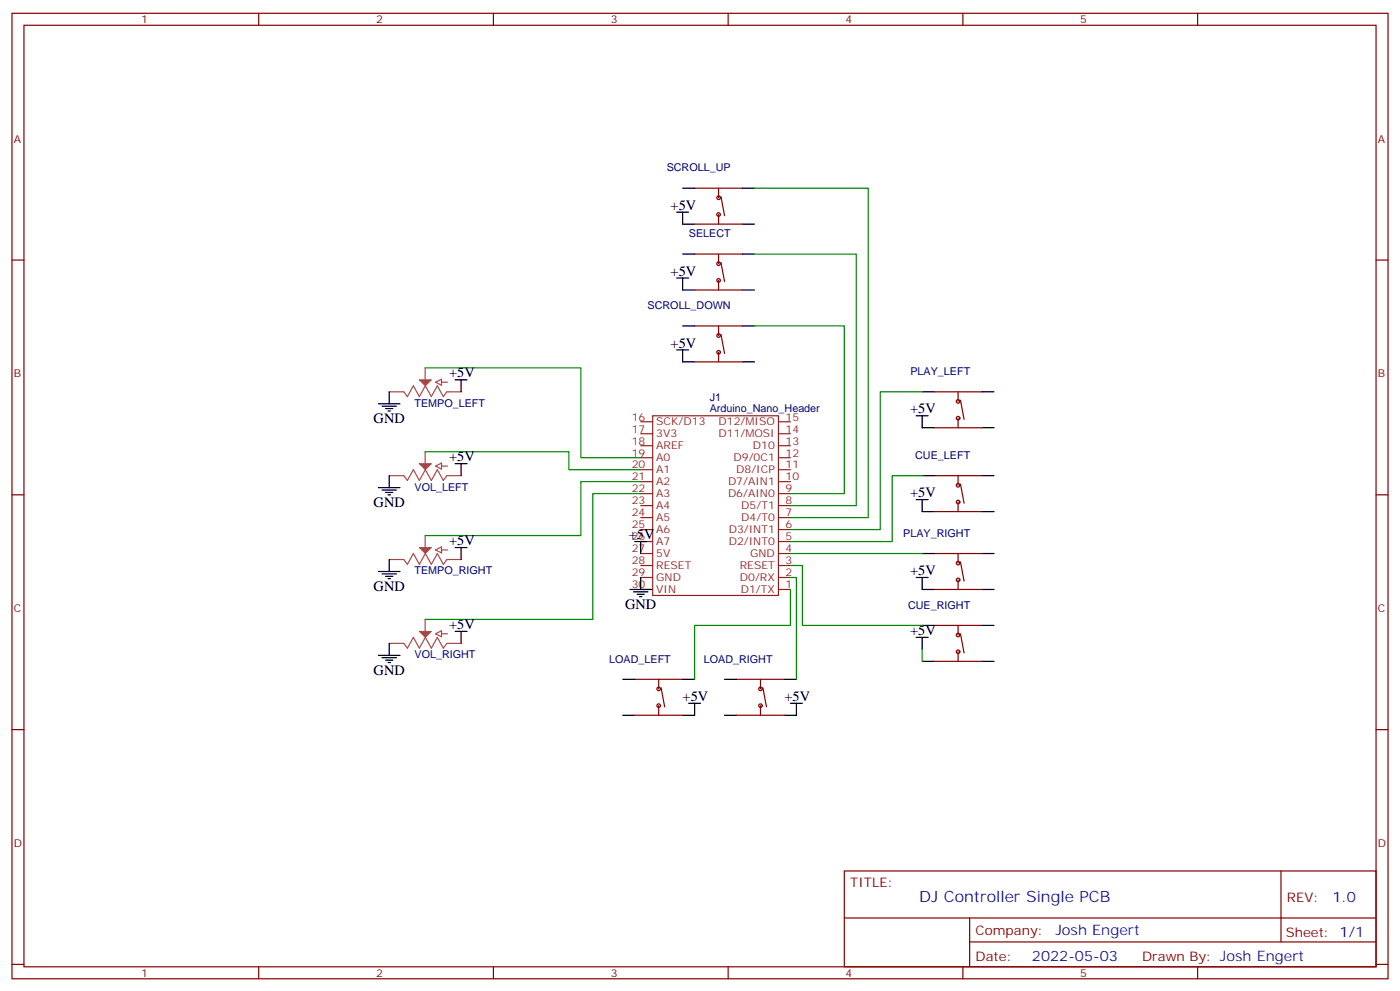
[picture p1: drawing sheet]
<svg xmlns="http://www.w3.org/2000/svg" width="412mm" height="292mm" viewBox="0 0 412 292" stroke-linecap="round" stroke-linejoin="round" font-family="sans-serif">
<g fill="none" stroke="#870000" stroke-width=".35">
<path d="M3.5 3.9h405.4v284.4h-405.4zM7.1 7.4h398.2v277.3h-398.2zM76.2 3.9v3.5M145.3 3.9v3.5M214.5 3.9v3.5M283.6 3.9v3.5M352.8 3.9v3.5M204.6 55.4h14.1M211.7 55.4v2.8M212.4 57.9l1 5.6M3.5 76.6h3.6M204.6 66h14.1"/>
<path d="M204.6 74.8h14.1M211.7 63.2v2.8M211.7 74.8v2.8M212.4 77.3l1 5.6M405.3 76.6h3.6M204.6 96h14.1M204.6 85.4h14.1M211.7 82.6v2.8M211.7 96v2.8M212.4 98.5l1 5.6M204.6 106.6h14.1M211.7 103.8v2.8"/>
<path d="M275.2 115.4h14.1M282.2 115.4v2.8M282.9 117.9l1.1 5.6M275.2 126h14.1M282.2 123.2v2.8M3.5 145.7h3.6M275.2 150.7h14.1M275.2 140.1h14.1M282.2 140.1v2.8M282.2 147.8v2.9M282.9 142.6l1.1 5.6M405.3 145.7h3.6"/>
<path d="M275.2 173.6h14.1M275.2 163h14.1M282.2 163v2.8M282.2 170.8v2.8M282.9 165.5l1.1 5.6M275.2 194.8h14.1M275.2 184.2h14.1M282.2 184.2v2.8M282.2 191.9v2.9M282.9 186.7l1.1 5.6M3.5 214.9h3.6M187 210.6h14.1"/>
<path d="M187 200.1h14.1M194 200.1v2.8M194 207.8v2.8M194.7 202.5l1.1 5.7M217 210.6h14.1M217 200.1h14.1M224 200.1v2.8M224 207.8v2.8M224.7 202.5l1.1 5.7M405.3 214.9h3.6M248.7 256.5h156.6v28.2h-156.6zM377.3 256.5v20.9"/>
<path d="M248.7 270.4h156.5M285.6 277.4h119.6M285.6 270.4v14.1M3.5 284h3.6M76.2 284.7v3.6M145.3 284.7v3.6M214.5 284.7v3.6M283.6 284.7v3.6M352.8 284.7v3.6M405.3 284h3.6"/>
<circle cx="211.7" cy="58.2" r=".53"/>
<circle cx="211.7" cy="63.2" r=".53"/>
<circle cx="211.7" cy="77.6" r=".53"/>
<circle cx="211.7" cy="82.6" r=".53"/>
<circle cx="211.7" cy="98.8" r=".53"/>
<circle cx="211.7" cy="103.8" r=".53"/>
<circle cx="282.2" cy="118.2" r=".53"/>
<circle cx="282.2" cy="123.2" r=".53"/>
<circle cx="282.2" cy="142.9" r=".53"/>
<circle cx="282.2" cy="147.8" r=".53"/>
<circle cx="282.2" cy="170.8" r=".53"/>
<circle cx="282.2" cy="165.8" r=".53"/>
<circle cx="282.2" cy="191.9" r=".53"/>
<circle cx="282.2" cy="187" r=".53"/>
<circle cx="194" cy="207.8" r=".53"/>
<circle cx="194" cy="202.9" r=".53"/>
<circle cx="224" cy="202.9" r=".53"/>
<circle cx="224" cy="207.8" r=".53"/>
</g>
<g fill="none" stroke="#8c2424" stroke-width=".35">
<path d="M188.7 138.3h3.6M188.7 134.8h3.6M188.7 131.3h3.6M188.7 127.7h3.6M188.7 124.2h3.6M192.3 122.4h37v53h-37zM229.3 138.3h3.5M229.3 134.8h3.5M229.3 131.3h3.5M229.3 127.7h3.5M229.3 124.2h3.5M188.7 159.5h3.6"/>
<path d="M188.7 156h3.6M188.7 152.4h3.6M188.7 148.9h3.6M188.7 145.4h3.6M188.7 141.9h3.6M229.3 159.5h3.5M229.3 156h3.5M229.3 152.4h3.5M229.3 148.9h3.5M229.3 145.4h3.5M229.3 141.9h3.5M188.7 173.6h3.6"/>
<path d="M188.7 170.1h3.6M188.7 166.5h3.6M188.7 163h3.6M229.3 173.6h3.5M229.3 170.1h3.5M229.3 166.5h3.5M229.3 163h3.5"/>
</g>
<g fill="none" stroke="#000" stroke-width=".35">
<path d="M201.1 55.4h3.5M218.7 55.4h3.5M199.3 62.5h3.5M201.1 62.5v3.5h3.5M201.1 74.8h3.5M218.7 66h3.5M218.7 74.8h3.5M199.3 81.9h3.5M201.1 96h3.5M201.1 81.9v3.5h3.5M218.7 96h3.5M218.7 85.4h3.5"/>
<path d="M111.5 118.9h6.3M112.5 119.6h4.3M114.7 115.4v3.5M134.1 111.9h3.5M135.8 111.9v3.5M199.3 103h3.5M201.1 103v3.6h3.5M218.7 106.6h3.5M271.6 115.4h3.6M289.3 115.4h3.5M113.6 120.3h2.1M114.3 121h.7"/>
<path d="M134.1 136.6h3.5M135.8 136.6v3.5M269.9 122.4h3.5M271.6 122.4v3.6h3.6M289.3 126h3.5M111.5 143.6h6.3M112.5 144.3h4.3M113.6 145h2.1M114.3 145.7h.7M114.7 140.1v3.5M187 159.5h3.5M188.7 159.5v3.5"/>
<path d="M269.9 147.1h3.5M271.6 147.1v3.6h3.6M271.6 140.1h3.6M289.3 150.7h3.5M289.3 140.1h3.5M111.5 168.3h6.3M112.5 169h4.3M113.6 169.7h2.1M114.3 170.4h.7M114.7 164.8v3.5M134.1 161.3h3.5M135.8 161.3v3.5"/>
<path d="M185.6 173.6h6.3M186.6 174.3h4.3M187.7 175h2.1M188.4 175.7h.7M188.7 170.1v3.5M269.9 170.1h3.5M271.6 170.1v3.5h3.6M271.6 163h3.6M289.3 173.6h3.5M289.3 163h3.5M111.5 193h6.3M112.5 193.7h4.3"/>
<path d="M113.6 194.4h2.1M114.3 195.1h.7M114.7 189.5v3.5M134.1 185.9h3.5M135.8 185.9v3.6M269.9 187.7h3.5M271.6 194.8h3.6M271.6 184.2h3.6M271.6 187.7v3.5M289.3 194.8h3.5M289.3 184.2h3.5M183.4 210.6h3.6"/>
<path d="M183.4 200.1h3.6M201.1 200.1h3.5M202.8 207.1h3.6M204.6 207.1v3.5h-3.5M213.4 210.6h3.6M213.4 200.1h3.6M231.1 200.1h3.5M232.8 207.1h3.6M234.6 207.1v3.5h-3.5"/>
</g>
<g fill="none" stroke="#008700" stroke-width=".35">
<path d="M222.2 55.4h33.6v97h-23M222.2 74.8h30v74.1h-19.4M222.2 96h26.5v49.4h-15.9M125.2 108.3h45.9v26.5h17.6M271.6 115.4h-12.3v40.6h-26.5M125.2 133h42.4v5.3h21.1M188.7 141.9h-17.6v15.8h-45.9M188.7 145.4h-14.1v37h-49.4M271.6 140.1h-8.8v19.4h-30M232.8 173.6v10.6h-28.2v15.9M232.8 170.1h1.8v30M232.8 166.5h3.6v17.7h35.2"/>
<path d="M232.8 163h38.8M271.6 191.2v3.6"/>
</g>
<g fill="none" stroke="#a64a4a" stroke-width=".35">
<path d="M114.7 115.4h3.4M118.2 115.4h.7l1.1 1.4 1.8-3.2 1.7 3.2 1.8-3.2 1.8 3.2 1.7-3.2 1.8 3.2 1-1.4h4.2M125.2 108.3v3.5M128.3 112.6l1.8-.9v1.8zM130.1 112.6h1.7M125.2 133v3.5M128.3 137.3l1.8-.9v1.7zM130.1 137.3h1.7M114.7 140.1h3.4M118.2 140.1h.7l1.1 1.4 1.8-3.2 1.7 3.2 1.8-3.2 1.8 3.2 1.7-3.2 1.8 3.2 1-1.4h4.2M125.2 157.7v3.5M114.7 164.8h3.4"/>
<path d="M118.2 164.8h.7l1.1 1.4 1.8-3.2 1.7 3.2 1.8-3.2 1.8 3.2 1.7-3.2 1.8 3.2 1-1.4h4.2M128.3 162l1.8-.9v1.7zM130.1 162h1.7M114.7 189.5h3.4M118.2 189.5h.7l1.1 1.4 1.8-3.2 1.7 3.2 1.8-3.2 1.8 3.2 1.7-3.2 1.8 3.2 1-1.4h4.2M125.2 182.4v3.5M128.3 186.7l1.8-.9v1.7zM130.1 186.7h1.7"/>
</g>
<g fill="#a64a4a" stroke="#a64a4a" stroke-width=".29">
<path d="M123.5 111.9h3.6l-1.8 1.7z"/>
<path d="M123.5 136.6h3.6l-1.8 1.7z"/>
<path d="M123.5 161.3h3.6l-1.8 1.7z"/>
<path d="M123.5 185.9h3.6l-1.8 1.8z"/>
</g>
<text font-size="4.6" fill="#00f" x="270.8" y="265.5">DJ Controller Single PCB</text>
<g font-size="4.2">
<text x="197.6" y="61.8">+5V</text>
<text x="197.6" y="81.2">+5V</text>
<text x="197.6" y="102.3">+5V</text>
<text x="132.3" y="111.2">+5V</text>
<text x="110.1" y="124.6">GND</text>
<text x="268.1" y="121.7">+5V</text>
<text x="132.3" y="135.9">+5V</text>
<text x="110.1" y="149.3">GND</text>
<text x="268.1" y="146.4">+5V</text>
<text x="132.3" y="160.5">+5V</text>
<text x="185.2" y="158.8">+5V</text>
<text x="110.1" y="174">GND</text>
<text x="268.1" y="169.4">+5V</text>
<text x="184.1" y="179.2">GND</text>
<text x="132.3" y="185.2">+5V</text>
<text x="268.1" y="187">+5V</text>
<text x="110.1" y="198.6">GND</text>
<text x="201.1" y="206.4">+5V</text>
<text x="231.1" y="206.4">+5V</text>
</g>
<g font-size="4.2" fill="#00f">
<text x="392.5" y="265.8">1.0</text>
<text x="310.9" y="275.3">Josh Engert</text>
<text x="304" y="283.1">2022-05-03</text>
</g>
<g font-size="3.9" fill="#800">
<text x="250.5" y="261.1">TITLE:</text>
<text x="379.1" y="265.8">REV:</text>
<text x="287.4" y="275.3">Company:</text>
<text x="378.7" y="275.9">Sheet: 1/1</text>
<text x="287.4" y="283">Date:</text>
<text x="336.4" y="283.1">Drawn By: Josh Engert</text>
</g>
<g font-size="3.2" fill="#800">
<text x="41.6" y="6.9">1</text>
<text x="110.8" y="6.9">2</text>
<text x="179.9" y="6.9">3</text>
<text x="249.1" y="6.9">4</text>
<text x="318.2" y="6.9">5</text>
<text x="4.1" y="42">A</text>
<text x="405.9" y="42">A</text>
<text x="4.1" y="111.2">B</text>
<text x="405.9" y="111.2">B</text>
<text x="4.1" y="180.3">C</text>
<text x="405.9" y="180.3">C</text>
<text x="4.1" y="249.4">D</text>
<text x="405.9" y="249.4">D</text>
<text x="41.6" y="287.7">1</text>
<text x="110.8" y="287.7">2</text>
<text x="179.9" y="287.7">3</text>
<text x="249.1" y="287.7">4</text>
<text x="318.2" y="287.7">5</text>
</g>
<g font-size="3.2" fill="#000080">
<text x="196.4" y="50.5">SCROLL_UP</text>
<text x="202.9" y="69.9">SELECT</text>
<text x="190.7" y="91.1">SCROLL_DOWN</text>
<text x="268.2" y="110.5">PLAY_LEFT</text>
<text x="122.1" y="119.8">TEMPO_LEFT</text>
<text x="209" y="118.2">J1</text>
<text x="209" y="121.4">Arduino_Nano_Header</text>
<text x="269.6" y="135.1">CUE_LEFT</text>
<text x="122.1" y="144.5">VOL_LEFT</text>
<text x="266.1" y="158.1">PLAY_RIGHT</text>
<text x="122.1" y="169.2">TEMPO_RIGHT</text>
<text x="267.5" y="179.2">CUE_RIGHT</text>
<text x="122.1" y="193.8">VOL_RIGHT</text>
<text x="179.5" y="195.1">LOAD_LEFT</text>
<text x="207.3" y="195.1">LOAD_RIGHT</text>
</g>
<g font-size="3.2" fill="#8d2323">
<text x="186.1" y="123.9">16</text>
<text x="193.3" y="125.3">SCK/D13</text>
<text x="211.7" y="125.3">D12/MISO</text>
<text x="231.4" y="123.9">15</text>
<text x="186.1" y="127.4">17</text>
<text x="186.1" y="130.9">18</text>
<text x="193.3" y="128.8">3V3</text>
<text x="211.7" y="128.8">D11/MOSI</text>
<text x="231.4" y="130.9">13</text>
<text x="231.4" y="127.4">14</text>
<text x="186.1" y="138">20</text>
<text x="186.1" y="134.4">19</text>
<text x="193.3" y="132.3">AREF</text>
<text x="193.3" y="135.9">A0</text>
<text x="216.1" y="135.9">D9/0C1</text>
<text x="221.8" y="132.3">D10</text>
<text x="231.4" y="138">11</text>
<text x="231.4" y="134.4">12</text>
<text x="186.1" y="141.5">21</text>
<text x="193.3" y="139.4">A1</text>
<text x="193.3" y="142.9">A2</text>
<text x="214.5" y="142.9">D7/AIN1</text>
<text x="216.9" y="139.4">D8/ICP</text>
<text x="231.4" y="141.5">10</text>
<text x="186.1" y="145">22</text>
<text x="186.1" y="148.6">23</text>
<text x="193.3" y="146.4">A3</text>
<text x="193.3" y="150">A4</text>
<text x="214.5" y="146.4">D6/AIN0</text>
<text x="218.4" y="150">D5/T1</text>
<text x="231.4" y="148.6">8</text>
<text x="231.4" y="145">9</text>
<text x="186.1" y="152.1">24</text>
<text x="186.1" y="155.6">25</text>
<text x="193.3" y="153.5">A5</text>
<text x="218.4" y="153.5">D4/T0</text>
<text x="231.4" y="155.6">6</text>
<text x="231.4" y="152.1">7</text>
<text x="186.1" y="159.1">26</text>
<text x="193.3" y="157">A6</text>
<text x="193.3" y="160.5">A7</text>
<text x="214.7" y="160.5">D2/INT0</text>
<text x="214.7" y="157">D3/INT1</text>
<text x="231.4" y="159.1">5</text>
<text x="186.1" y="162.7">27</text>
<text x="186.1" y="166.2">28</text>
<text x="193.3" y="164.1">5V</text>
<text x="193.3" y="167.6">RESET</text>
<text x="217.9" y="167.6">RESET</text>
<text x="221" y="164.1">GND</text>
<text x="231.4" y="166.2">3</text>
<text x="231.4" y="162.7">4</text>
<text x="186.1" y="173.2">30</text>
<text x="186.1" y="169.7">29</text>
<text x="193.3" y="171.1">GND</text>
<text x="218" y="171.1">D0/RX</text>
<text x="231.4" y="173.2">1</text>
<text x="231.4" y="169.7">2</text>
<text x="193.3" y="174.7">VIN</text>
<text x="218.2" y="174.7">D1/TX</text>
</g>
</svg>
